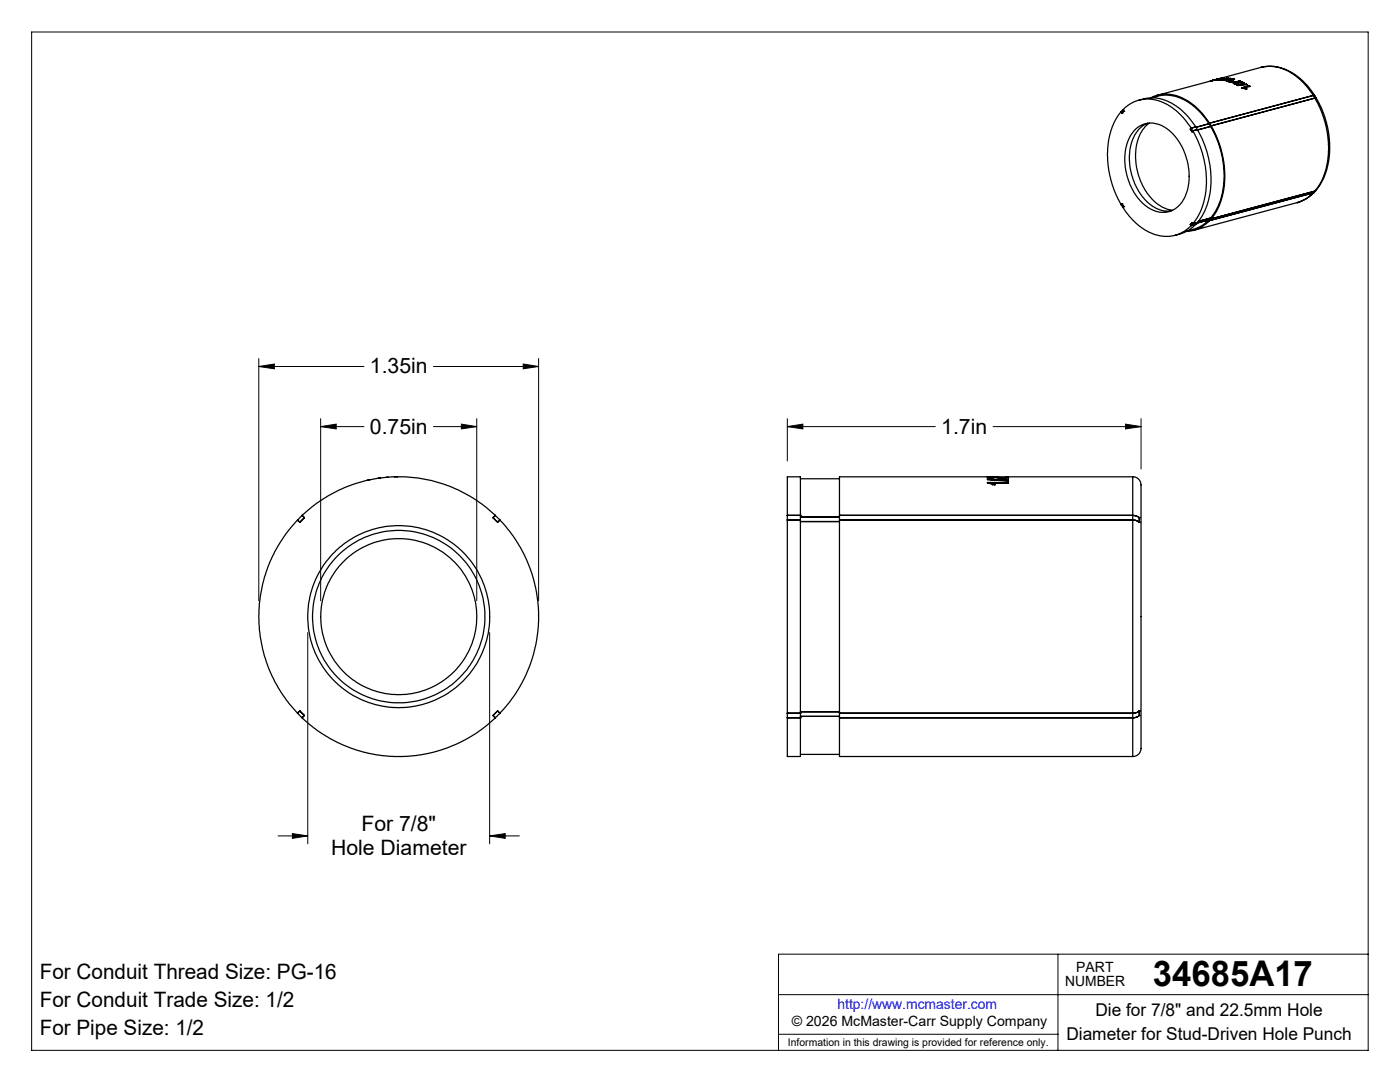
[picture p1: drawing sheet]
<svg xmlns="http://www.w3.org/2000/svg" width="279mm" height="216mm" viewBox="0 0 279 216" stroke-linecap="round" stroke-linejoin="round" font-family="sans-serif">
<g fill="none" stroke="#000" stroke-width=".2">
<path d="M6.3 6.4h266.7v203.2h-266.7zM51.6 73.1l3.2-.5v1zM51.6 71.5v48.4M51.6 73.1h21M86.5 73.1h21M104.4 72.6l3.1 .5-3.1 .5zM107.5 71.5v48.4M64 85.1l3.1-.5v1zM64 83.5v36.4M64 85.1h8.6M86.5 85.1h8.6M92.1 84.6l3 .5-3 .5z"/>
<path d="M95.1 83.5v36.4M157.1 85.1l3.1-.5v1zM157.1 85.1h29.6M157.1 83.5v8.5M198.2 85.1h29.5M224.6 84.6l3.1 .5-3.1 .5zM227.7 83.5v10.1M61.4 126.2v42.2M97.7 126.2v42.2M55.5 166.8h5.9M58.3 166.3l3.1 .5-3.1 .5zM97.7 166.8l3.1-.5v1z"/>
<path d="M97.7 166.8h5.9M155.4 198.5h117.6M211.1 190.4v19.2M273 190.4h-117.6v19.2M155.4 206.4h55.7"/>
</g>
<g fill="none" stroke="#000" stroke-width=".25">
<path d="M229.6 19.5l1.3-.5 1.6-.2 1.7 .1 1.6 .6 2.6 1.6 1.5 1.5 1.5 2M229.8 19.5l1.7-.4 1.5-.1 1.3 .2 1.5 .4 1.5 .9 1.2 .9 2 2.1 .8 1.2M241.5 16.2h.1M241.6 16.2h.1M241.7 16.1l-.1 .1M241.7 16.1h.1M241.8 16.1h.1M242 16.1l-11 2.9M242 16.1h-.2M242.2 16l.1-.1-.6 .2M242.2 16h.1M242.5 15.9l-.9 .3"/>
<path d="M242.5 15.9h.1M242.6 15.9h.1l-.7 .2M242.6 15.9h.1M242.6 15.9l-.6 .2M242.7 15.8l-.1 .1M242.7 15.8h.1M242.7 15.8v.1M242.9 15.8h.1M242.9 15.9h.1M242.9 15.9l-.4 .1M242.9 15.9h.3M243 15.8h-.3"/>
<path d="M243 15.8h-.1M243 15.9l-.8 .1 .3-.1M243 15.9h-.1M243 15.8h.1M243 15.9h.1M243 15.9l-.5 .1M243 15.8h.1h-.4M243 15.8h.1l-.1 .1M243 15.8l-.5 .1M243 15.8v.1M243.1 15.9h-.2M243.1 15.9h.1"/>
<path d="M243.1 15.8l-.1 .1M243.2 15.9h-.3M243.2 15.9h.1M243.2 15.9h-.1M243.2 15.7h.4l-.6 .1M243.2 15.8h.1M243.2 15.8l-.1 .1M243.2 15.7h.1M243.2 15.7l-.1 .1M243.2 15.8v.1M243.3 15.8h.1M243.3 15.7l-.2 .1"/>
<path d="M243.3 15.7l-.3 .1M243.3 15.8h-.1M243.3 15.7h.1M243.4 15.7l-.2 .1M243.4 15.8h.1M243.4 15.8h-.2M243.4 15.7h.1M243.5 15.7l-.2 .1M243.5 15.8h.1M243.5 15.7h.1M243.6 15.7l-.4 .1M243.6 15.7l-.3 .1"/>
<path d="M243.6 15.7h-.1h.2M243.6 15.7l.4-.1-.4 .1M243.6 15.8h.2M243.6 15.8l-.4 .1M243.6 15.8h.1M243.6 15.7h.1M243.7 15.7h-.3M243.7 15.7h.1M243.9 15.8l-.6 .1M243.9 15.8l-.2 .2M243.9 15.8h.2l-.2 .1M243.9 15.8h.1"/>
<path d="M243.9 15.7h.1M243.9 15.8l-.7 .1M243.9 15.8l-.5 .1M244.1 15.7h.1M244.2 15.6l-.3 .1M244.2 15.7h.1M244.2 15.6h.1M244.2 15.7h-.1M244.2 16h.1M244.2 15.6l-.7 .2 .4-.1M244.2 15.9l-.1 .1h.7M244.2 15.9l-.1 .1"/>
<path d="M244.2 15.9h.1M244.3 15.7h.1M244.3 15.7h-.1M244.3 15.8h.1l-.7 .2 .2-.2M244.3 16h.1M244.3 15.8h.1M244.3 15.8l-.4 .1M244.4 15.7h.1h-.2M244.4 15.7h-.4h.1M244.4 15.7h.1M244.4 15.7h-.1M244.6 15.7h.1"/>
<path d="M244.6 15.7l.1 .1M244.7 15.7h.1M244.7 15.7l-.2 .1 .4-.1M244.7 16h-.4M244.7 16h.1M244.7 16l.1-.1h-.6l.1 .1M244.7 15.7l-.2 .1M244.7 15.7v.1M244.7 16.1h.2M244.7 16.1h.1M244.8 15.9h.1M244.8 15.9h.1l-.1 .1"/>
<path d="M244.8 15.9h-.6M244.8 15.7h.1M244.8 15.9l-.1 .1M244.8 15.7l-.1 .1M244.8 16.1h.1M244.9 15.7h.1M244.9 16.1h.4M244.9 16.1h.1M245 15.8h.1M245 15.8h-.1M245 16h.4M245.1 15.6v.1"/>
<path d="M245.1 15.8h.1M245.1 15.6l-.3 .1M245.1 15.6l-.4 .1M245.1 15.6h.1M245.2 15.7l-.2 .1M245.2 15.7h.4M245.2 15.7h.1M245.2 15.7h-.1M245.2 15.8h-.1M245.2 15.8h.1M245.3 16.1h-.4M245.3 15.8h-.1"/>
<path d="M245.3 16.1h.1M245.3 15.7h.1M245.3 15.7h.2M245.4 16.1h.1M245.4 15.8h-.4M245.4 16.1h-.1M245.4 15.8h.1M245.4 16.2h.1M245.4 16h-.4h.4l-.1 .1M245.4 16l.1 .1-.2 .1-.6-.1M245.4 16l.1 .1M245.4 16h.1"/>
<path d="M245.5 15.7h.1M245.6 15.7h.1M245.6 15.9l.3 .1M245.6 15.9h.1M245.6 15.7h-.4M245.7 16.1l.1 .1-.7 .1 .3-.1M245.7 15.7l-.3 .1M245.7 16.1v.1M245.7 15.7h.1M245.7 16.1l-.3 .1M245.7 16.3l-.2 .1 .6-.1M245.7 16.3l-.2 .1"/>
<path d="M245.7 16.3h.1M245.7 15.9h.1M245.7 15.7h.3zM245.8 15.8l-.2 .1M245.8 15.9h.1M245.8 15.8h.1M245.8 15.7h.1M245.9 15.7h.1M245.9 15.9h.1M246 16.3h.1M246 16.3h-.3M246.1 15.8h.2"/>
<path d="M246.1 15.8h-.3M246.1 15.9h-.2M246.1 15.8l-.3 .1M246.1 15.8h.1l-.1 .1M246.1 15.8h.1M246.1 15.9h.1M246.2 15.8h.1M246.2 15.8l-.1 .1M246.3 16.4h1M246.3 16.4l-.2 .2 .2 .1 .9 .1M246.3 15.8v.1l-.4 .1M246.3 16.4l-.2 .1"/>
<path d="M246.3 16.4h.1M246.3 15.8h.1M246.4 16.6l.1 .1M246.4 16.5v.1M246.5 16.7h.6M246.5 16.7l.5 .1M246.5 16.7h.1M247 16.8h.2M247.1 16.7l.1 .1M247.1 16.7l-.1 .1M247.3 16.4l.6 .1M247.3 16.4h.1"/>
<path d="M247.3 16.1l-.2 .1 .8 .3M247.3 16.1l1 .4h-1.8v.2M247.3 16.1h.1M247.3 16.1l-.1 .1M248.3 17.6l.5 .1M248.3 17.6h.1M248.7 16.8l.2 .1M248.7 16.8l-1.9 .2 .2 .1 1.9-.2M248.7 16.8l-1.8 .2M248.7 16.8h.1M249.3 17.1l-1.5 .4 1 .2-.5-.1M249.3 17.1l.1 .2-1.1 .3"/>
<path d="M249.3 17.1l.1 .2M249.3 17.1h.1M251.7 13.4l1.2-.2 1.5 .1 1.4 .3 1.3 .5 1.2 .6 1.8 1.5 1.2 1.3 1.1 1.5M251.7 13.4h.1M251.7 13.4l.9-.1h1.5l1.6 .3 1.4 .6 2.4 1.7 1.3 1.4 1.3 1.7M251.7 13.4l-8.9 2.4M262.1 19l.3 .6M262.1 19h.3M262.1 19l-20.7 5.6M262.4 19l.3 .6M262.4 19.6h.3M262.4 19.6l.9 1.7 1.2 3.2 .4 2.2 .2 2.4-.1 2.7-.5 2.5-.9 2-1.2 1.8"/>
<path d="M262.4 19.6l-20.7 5.5M262.7 19.6l1.2 2.3 1 3.3 .4 2.7 .1 2.5-.2 1.7-.7 2.6-1.2 2.4-.7 .9M223.8 22.3l-1.1 1.5-1 2.3-.5 2-.2 2.5 .2 2.5 .5 2.8 .8 2.5 1.3 2.5M223.8 22.3h.1M223.8 22.3l.1 .2M223.9 22.5h.1M224.1 21.9h.1M224.1 21.9l-.3 .4M224.1 21.9l1.8-1.4 1.5-.6 1.8-.1 2 .3 1.9 .8 1.6 1.2 1.4 1.4 1.6 2.1M224.1 21.9l.2 .3M224.3 22.2h.1M224.3 22.2l-.4 .3"/>
<path d="M226.3 26.1a4.8 4.8 0 0 1 6.9-.2 12 12 0 0 1 3.1 13.8 4.8 4.8 0 0 1-7.7 1.3l-.3-.3a12 12 0 0 1-2.9-13.3zM227.3 20l1.9-.5h1.5l1.5 .4 1.4 .6 2.4 1.7 1.2 1.2 1.4 1.9M229 24.6a6.7 6.7 0 0 0-3.6 6v1.4l.3 2a10.4 10.4 0 0 0 5.4 7.7 5.1 5.1 0 0 0 2.6 .4M229.3 24.6a8.3 8.3 0 0 0-2.6 7.7l.1 .7a11.2 11.2 0 0 0 5.4 8.4l.8 .4 1 .1M237.6 25.8h.1M237.6 25.8l.3 .5M237.7 25.6l.3 .5M237.7 25.6l-.1 .2M237.9 26.3h.1M238 26.1l1-.2 1 1.9 1.2 3.6 .3 1.8 .2 2-.2 3.2-.8 3.1-1.4 2.5-.3 .4-.9 .3M238 26.1l-.1 .2M238.1 26.1l.9 1.8 1 2.6 .6 2.9 .2 2.1-.1 2.7-.6 2.6-.8 2.1-1.2 1.8"/>
<path d="M238.6 25.3l.3 .6M238.6 25.3h.1M238.6 25.3l-.9 .3M238.9 25.9h.1M241.3 24.7l.3 .5M241.3 24.7l-2.6 .7M241.4 24.6l.3 .5M241.4 24.6l-.1 .1M241.6 25.2l1 2 1 2.6 .5 2.7 .2 2.2-.1 2.3-.5 2.5-.7 1.8-1.4 2.2M241.6 25.2l.1-.1 .9 1.6 1 2.8 .7 3 .1 2-.1 2.7-.5 2.6-.9 2.2-1.2 1.7M241.6 25.2l-2.6 .7M241.7 25.1l-.1 .1"/>
<path d="M262.1 38.5l-1.5 1.2-1.7 .7M262.1 38.5l-20.7 5.5M262.3 38.4l-1.8 1.4-1.6 .6M262.3 38.4l-.2 .1M262.4 38.1l-.3 .4M262.4 38.1l-20.7 5.6M262.6 38l-.3 .4M262.6 38l-.2 .1M223.8 40.9l.3 .5M223.8 40.9h.1M223.9 40.7h.1M223.9 40.7l-.1 .2"/>
<path d="M223.9 40.7l.4 .5M224.1 41.4h.1M224.1 41.4l1.3 1.8 2 2 1.7 1 1.6 .6 1.6 .4 1.8-.1 2.2-.9 1.4-1.2M224.3 41.2h.1M224.3 41.2l-.2 .2M237.6 44.8h.1M237.6 44.8l.1 .2M237.9 44.4h.1M237.9 44.4l.1 .3M237.9 44.4l-.3 .4M238 44.7l-.3 .3M238.6 44.8h.1"/>
<path d="M238.6 44.8l-1.5 1.2-1.1 .5-1.5 .5M238.6 44.8l-.9 .2M238.9 44.4h.1M238.9 44.4l-.3 .4M238.9 44.4l-.9 .3M241.3 43.9l-1.6 1.2-1.2 .5-1.5 .5M241.3 43.9l-2.4 .6M241.3 43.9l.1 .1M241.4 44l-.7 .7-1.3 .8-1.6 .6-1.1 .1M241.6 43.5l-.3 .4M241.6 43.5l.1 .2M241.6 43.5l-2.5 .7"/>
<path d="M241.7 43.7l-.3 .3M258.9 40.4h.1M258.9 40.4l-20.7 5.6M73.8 95.7l-.6 .1M76 95.4h-.5M77.5 95.2h-.5M78.7 95.1h.3M79.2 95.1h.1M159.7 95.5h7.8M197.1 95.1l1.4 .1M197.1 95.1h.1M197.1 95.4l.5 .2 .7-.1-.8-.1"/>
<path d="M197.1 95.6l4.2 .3v.1zM197.1 96.3h4.2v.1h-3.3l.6 .3h-.5zM197.1 95.7l4.2 .2M197.5 95.4l1.1-.1 2.1 .3a.32 .32 0 0 0 .4 0 .32 .32 0 0 0 .2-.4h-.6v.3M197.5 95.4l.8 .1M197.7 95.1h.1M197.7 95.1l.8 .1M197.7 95.1v.1M198 96.4l.5 .3M198.2 95.2l1.7 .2M198.2 95.2l-1.1 .2M198.2 95.3l-1.1 .1"/>
<path d="M198.2 95.3l1.7 .1M198.2 95.2v.1M198.5 95.2h.1M198.5 95.1h.1M199.9 95.4l.8 .1M199.9 95.4h.1M200.7 95.3h.6M226.1 95.1a1.78 1.78 0 0 1 1.6 2.4v51.8a1.63 1.63 0 0 1-1.6 1.7M226.1 95.1h-58.6v7.7M226.1 95.1v7.7M59.8 104.2l-.4-.4a27.9 27.9 0 0 0 0 38.5M60.3 102.8l-.9 1 .4 .4"/>
<path d="M60.3 102.8a28 28 0 0 1 38.5 0M60.3 102.8l.4 .5-.9 .9M98.8 102.8l1 1-.5 .4M98.8 102.8l-.4 .5 .9 .9M99.3 104.2l.5-.4a27.9 27.9 0 0 1 0 38.5M157.1 102.8v1M157.1 103.8v38.5M157.1 102.8h.1M157.1 102.8v-7.7h2.6v7.7M157.1 103.8h2.6M157.1 103.8h.1M157.1 102.8h2.6"/>
<path d="M159.7 102.8v1M159.7 103.8v38.5M159.7 102.8h.1M159.7 103.8h.1M159.7 104.1h7.8M159.7 103.2h7.8M167.5 102.8v1M167.5 103.8v38.5M167.5 102.8h.1M167.5 103.8h.1M167.5 103.8h58.6M167.5 102.8h58.6"/>
<path d="M226.1 103.8l.6 .1 .7 .3M226.1 102.8v1M226.1 102.8l.8 .2 .5 .3M226.1 103.8v38.5M226.1 103.8h.5l.8 .4M227.4 104.2h.1M227.4 103.3v.9M227.4 103.3h.1M59.4 142.3l.9 .9M59.4 142.3l.4-.4 .9 .9-.4 .4M60.3 143.2a27.9 27.9 0 0 0 38.5 0M99.8 142.3l-1 .9"/>
<path d="M99.8 142.3l-.5-.4-.9 .9 .4 .4M157.1 142.3h.1M157.1 142.3v.9M157.1 143.2h.1M157.1 143.2v7.8h2.6v-7.8M157.1 142.3h2.6M157.1 143.2h2.6M159.7 142.3h.1M159.7 142.3v.9M159.7 143.2h.1M159.7 150.5h7.8M159.7 142h7.8"/>
<path d="M159.7 142.9h7.8M167.5 142.3h.1M167.5 142.3v.9M167.5 143.2h.1M167.5 143.2v7.8h58.6M167.5 142.3h58.6M167.5 143.2h58.6M226.1 142.3v.9M226.1 143.2v7.8M227.4 142.8l-.4 .3-.9 .1M227.4 141.9l-.5 .3-.8 .1M227.4 141.9v.9"/>
<path d="M227.4 141.9h.1M227.4 142.8h.1"/>
<circle cx="79.6" cy="123" r="18.2"/>
<circle cx="79.6" cy="123" r="15.6"/>
<circle cx="79.6" cy="123" r="17.2"/>
</g>
<path d="M51.6 73.1l3.2-.5v1zM104.4 72.6l3.1 .5-3.1 .5zM64 85.1l3.1-.5v1zM92.1 84.6l3 .5-3 .5zM58.3 166.3l3.1 .5-3.1 .5zM97.7 166.8l3.1-.5v1zM157.1 85.1l3.1-.5v1zM224.6 84.6l3.1 .5-3.1 .5z" fill="#000"/>
<text font-size="7.1" x="230.1" y="196.8">34685A17</text>
<g font-size="4.2">
<text x="73.8" y="74.5">1.35in</text>
<text x="73.8" y="86.5">0.75in</text>
<text x="187.9" y="86.5">1.7in</text>
<text x="72.1" y="165.8">For 7/8&quot;</text>
<text x="66.1" y="170.6">Hole Diameter</text>
<text x="7.9" y="195.4">For Conduit Thread Size: PG-16</text>
<text x="7.9" y="200.9">For Conduit Trade Size: 1/2</text>
<text x="7.9" y="206.5">For Pipe Size: 1/2</text>
</g>
<g font-size="3.5">
<text x="218.6" y="202.8">Die for 7/8&quot; and 22.5mm Hole</text>
<text x="212.8" y="207.5">Diameter for Stud-Driven Hole Punch</text>
</g>
<g font-size="2.8">
<text x="212.6" y="196.8">NUMBER</text>
<text x="214.8" y="194">PART</text>
<text x="158" y="204.8">© 2026 McMaster-Carr Supply Company</text>
</g>
<text font-size="2.8" fill="#00f" x="167.1" y="201.4">http://www.mcmaster.com</text>
<text font-size="2.1" x="157.3" y="208.6">Information in this drawing is provided for reference only.</text>
</svg>
